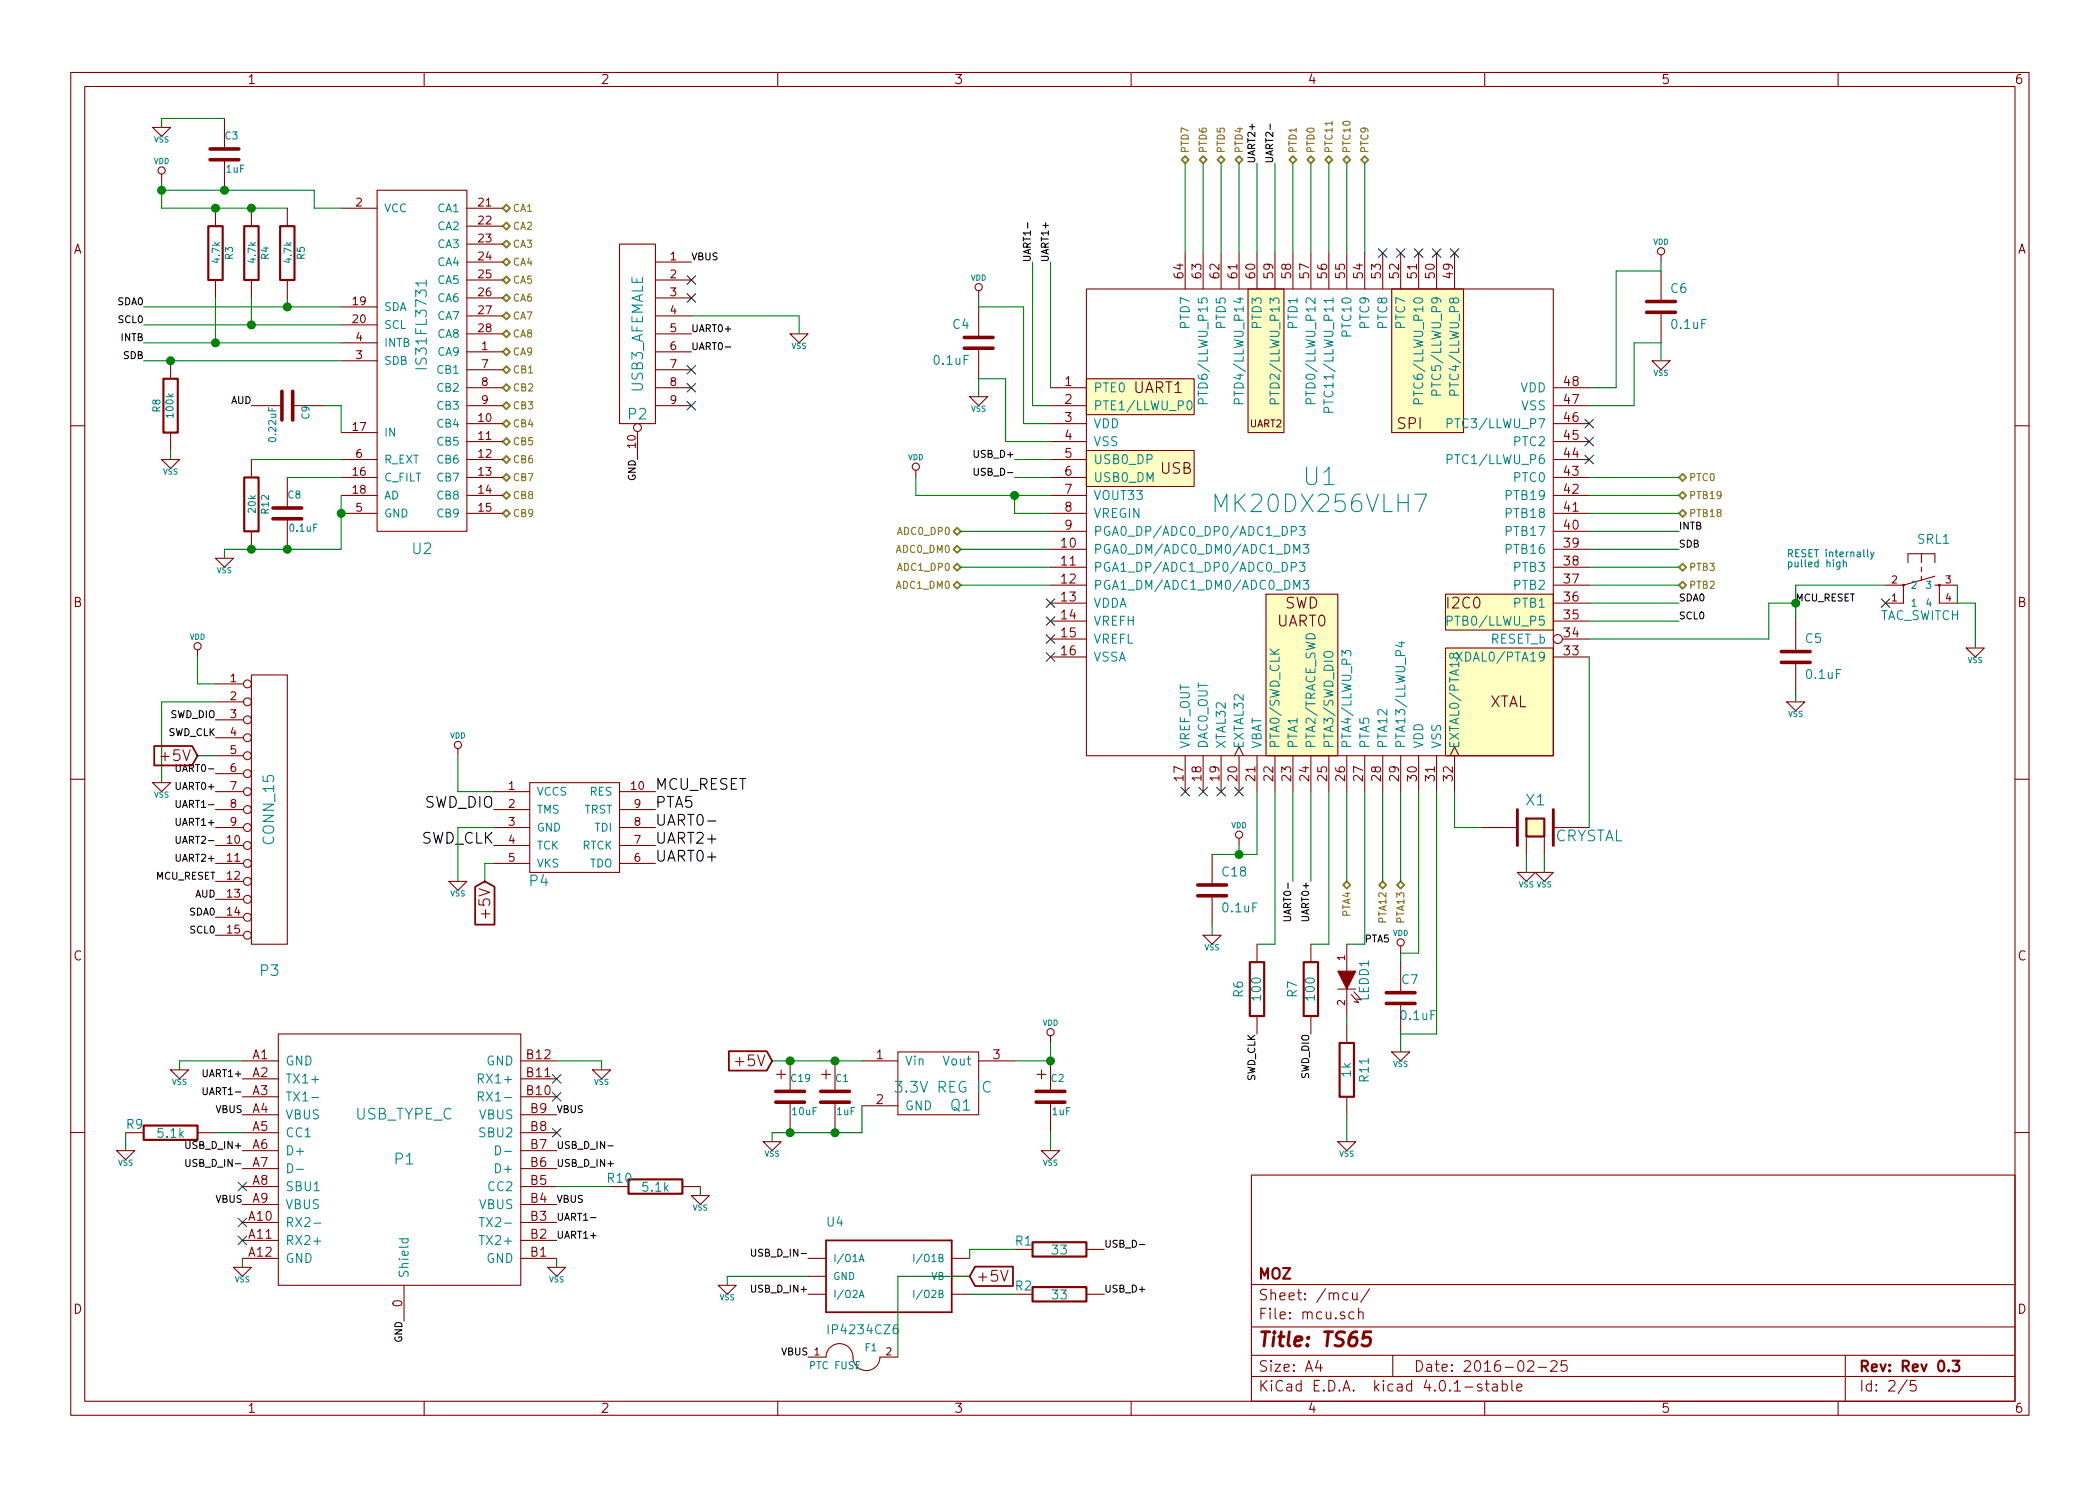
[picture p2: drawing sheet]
EESchema Schematic File Version 2
LIBS:TS65
LIBS:TS65-cache
EELAYER 25 0
EELAYER END
$Descr A4 11693 8268
encoding utf-8
Sheet 2 5
Title "TS65"
Date "2016-02-25"
Rev "Rev 0.3"
Comp "MOZ"
Comment1 ""
Comment2 ""
Comment3 ""
Comment4 ""
$EndDescr
$Comp
L C C7
U 1 1
P 7800 5550
F 0 "C7" H 7700 5650 50  0000 L CNN
F 1 "0.1uF" H 7600 5450 50  0000 L CNN
F 2 "prettylib:SMD_0805" V 7650 5550 50  0001 C CNN
F 3 "" H 7800 5550 60  0001 C CNN
F 4 "CAP CER 0.1UF 16V 10% X7R 0805" H 7800 5550 60  0001 C CNN "Description"
F 5 "CL21B104KOANNNC" H 7800 5550 60  0001 C CNN "Product"
F 6 "http://www.digikey.com/product-detail/en/CL21B104KOANNNC/1276-2448-1-ND/3890534" H 7800 5550 60  0001 C CNN "URL"
F 7 "Samsung" H 7800 5550 60  0001 C CNN "Vendor"
	1    7800 5550
	-1   0    0    -1  
$EndComp
$Comp
L R R11
U 1 1
P 7500 5950
F 0 "R11" V 7600 5950 50  0000 C CNN
F 1 "1k" V 7500 5950 50  0000 C CNN
F 2 "prettylib:SMD_0805" V 7400 5950 60  0001 C CNN
F 3 "" H 7500 5950 60  0001 C CNN
F 4 "RES SMD 1K OHM 1% 1/8W 0805" V 7500 5950 60  0001 C CNN "Description"
F 5 "RC2012F102CS" V 7500 5950 60  0001 C CNN "Product"
F 6 "http://www.digikey.com/product-detail/en/RC2012F102CS/1276-5272-1-ND/3968244" V 7500 5950 60  0001 C CNN "URL"
F 7 "Samsung" V 7500 5950 60  0001 C CNN "Vendor"
	1    7500 5950
	1    0    0    -1  
$EndComp
$Comp
L LED LEDD1
U 1 1
P 7500 5450
F 0 "LEDD1" H 7500 5350 50  0000 C CNN
F 1 "LED" V 7600 5600 50  0001 C CNN
F 2 "prettylib:LED_0805" H 7500 5550 60  0001 C CNN
F 3 "" H 7500 5450 60  0001 C CNN
F 4 "2V ~20mA 1206 SMD LED" H 7500 5450 60  0001 C CNN "Description"
	1    7500 5450
	0    -1   1    0   
$EndComp
$Comp
L C C5
U 1 1
P 10000 3650
F 0 "C5" H 10050 3750 50  0000 L CNN
F 1 "0.1uF" H 10050 3550 50  0000 L CNN
F 2 "prettylib:SMD_0805" V 9900 3650 60  0001 C CNN
F 3 "" H 10000 3650 60  0001 C CNN
F 4 "CAP CER 0.1UF 16V 10% X7R 0805" H 10000 3650 60  0001 C CNN "Description"
F 5 "CL21B104KOANNNC" H 10000 3650 60  0001 C CNN "Product"
F 6 "http://www.digikey.com/product-detail/en/CL21B104KOANNNC/1276-2448-1-ND/3890534" H 10000 3650 60  0001 C CNN "URL"
F 7 "Samsung" H 10000 3650 60  0001 C CNN "Vendor"
	1    10000 3650
	1    0    0    -1  
$EndComp
$Comp
L C C4
U 1 1
P 5450 1900
F 0 "C4" H 5500 2000 50  0000 L CNN
F 1 "0.1uF" H 5500 1800 50  0000 L CNN
F 2 "prettylib:SMD_0805" V 5300 1900 50  0001 C CNN
F 3 "" H 5450 1900 60  0001 C CNN
F 4 "CAP CER 0.1UF 16V 10% X7R 0805" H 5450 1900 60  0001 C CNN "Description"
F 5 "CL21B104KOANNNC" H 5450 1900 60  0001 C CNN "Product"
F 6 "http://www.digikey.com/product-detail/en/CL21B104KOANNNC/1276-2448-1-ND/3890534" H 5450 1900 60  0001 C CNN "URL"
F 7 "Samsung" H 5450 1900 60  0001 C CNN "Vendor"
	1    5450 1900
	-1   0    0    -1  
$EndComp
Text HLabel 7500 4900 3    40   3State ~ 0
PTA4
$Comp
L VSS #PWR05
U 1 1
P 5450 2200
F 0 "#PWR05" H 5450 2200 30  0001 C CNN
F 1 "VSS" H 5450 2130 30  0000 C CNN
F 2 "" H 5450 2200 60  0001 C CNN
F 3 "" H 5450 2200 60  0001 C CNN
	1    5450 2200
	1    0    0    -1  
$EndComp
$Comp
L VSS #PWR06
U 1 1
P 7800 5850
F 0 "#PWR06" H 7800 5850 30  0001 C CNN
F 1 "VSS" H 7800 5780 30  0000 C CNN
F 2 "" H 7800 5850 60  0001 C CNN
F 3 "" H 7800 5850 60  0001 C CNN
	1    7800 5850
	1    0    0    -1  
$EndComp
$Comp
L VSS #PWR07
U 1 1
P 11000 3600
F 0 "#PWR07" H 11000 3600 30  0001 C CNN
F 1 "VSS" H 11000 3530 30  0000 C CNN
F 2 "" H 11000 3600 60  0001 C CNN
F 3 "" H 11000 3600 60  0001 C CNN
	1    11000 3600
	1    0    0    -1  
$EndComp
$Comp
L VSS #PWR08
U 1 1
P 10000 3900
F 0 "#PWR08" H 10000 3900 30  0001 C CNN
F 1 "VSS" H 10000 3830 30  0000 C CNN
F 2 "" H 10000 3900 60  0001 C CNN
F 3 "" H 10000 3900 60  0001 C CNN
	1    10000 3900
	1    0    0    -1  
$EndComp
$Comp
L VSS #PWR09
U 1 1
P 7500 6350
F 0 "#PWR09" H 7500 6350 30  0001 C CNN
F 1 "VSS" H 7500 6280 30  0000 C CNN
F 2 "" H 7500 6350 60  0001 C CNN
F 3 "" H 7500 6350 60  0001 C CNN
	1    7500 6350
	1    0    0    -1  
$EndComp
NoConn ~ 10500 3350
Text HLabel 9350 2650 2    40   3State ~ 0
PTC0
Text HLabel 5350 2950 0    40   3State ~ 0
ADC0_DP0
Text HLabel 5350 3050 0    40   3State ~ 0
ADC0_DM0
$Comp
L VDD #PWR010
U 1 1
P 5450 1650
F 0 "#PWR010" H 5450 1750 30  0001 C CNN
F 1 "VDD" H 5450 1760 30  0000 C CNN
F 2 "" H 5450 1650 60  0000 C CNN
F 3 "" H 5450 1650 60  0000 C CNN
	1    5450 1650
	1    0    0    -1  
$EndComp
$Comp
L VDD #PWR011
U 1 1
P 6900 4700
F 0 "#PWR011" H 6900 4800 30  0001 C CNN
F 1 "VDD" H 6900 4810 30  0000 C CNN
F 2 "" H 6900 4700 60  0000 C CNN
F 3 "" H 6900 4700 60  0000 C CNN
	1    6900 4700
	1    0    0    -1  
$EndComp
$Comp
L VDD #PWR012
U 1 1
P 7800 5300
F 0 "#PWR012" H 7800 5400 30  0001 C CNN
F 1 "VDD" H 7800 5410 30  0000 C CNN
F 2 "" H 7800 5300 60  0000 C CNN
F 3 "" H 7800 5300 60  0000 C CNN
	1    7800 5300
	1    0    0    -1  
$EndComp
Text Label 5650 2550 2    39   ~ 0
USB_D+
Text Label 5650 2650 2    39   ~ 0
USB_D-
Text Label 7000 5750 3    39   ~ 0
SWD_CLK
Text Label 7300 5750 3    39   ~ 0
SWD_DIO
$Comp
L MK20DX256VLH7 U1
U 1 1
P 7350 2900
F 0 "U1" H 7350 3150 97  0000 C CNN
F 1 "MK20DX256VLH7" H 7350 3000 97  0000 C CNN
F 2 "prettylib:LQFP64" H 7350 2900 60  0001 C CNN
F 3 "~" H 7350 2900 60  0000 C CNN
F 4 "IC MCU ARM 256KB FLASH 64LQFP" H 7350 2900 60  0001 C CNN "Description"
F 5 "MK20DX256VLH7" H 7350 2900 60  0001 C CNN "Product"
F 6 "http://www.digikey.com/product-detail/en/MK20DX256VLH7/MK20DX256VLH7-ND/3742957" H 7350 2900 60  0001 C CNN "URL"
F 7 "Freescale Semiconductor" H 7350 2900 60  0001 C CNN "Vendor"
	1    7350 2900
	1    0    0    -1  
$EndComp
NoConn ~ 6900 4400
NoConn ~ 6800 4400
NoConn ~ 6700 4400
NoConn ~ 6600 4400
$Comp
L C C6
U 1 1
P 9250 1700
F 0 "C6" H 9300 1800 50  0000 L CNN
F 1 "0.1uF" H 9300 1600 50  0000 L CNN
F 2 "prettylib:SMD_0805" V 9150 1700 50  0001 C CNN
F 3 "" H 9250 1700 60  0001 C CNN
F 4 "CAP CER 0.1UF 16V 10% X7R 0805" H 9250 1700 60  0001 C CNN "Description"
F 5 "CL21B104KOANNNC" H 9250 1700 60  0001 C CNN "Product"
F 6 "http://www.digikey.com/product-detail/en/CL21B104KOANNNC/1276-2448-1-ND/3890534" H 9250 1700 60  0001 C CNN "URL"
F 7 "Samsung" H 9250 1700 60  0001 C CNN "Vendor"
	1    9250 1700
	1    0    0    -1  
$EndComp
$Comp
L VSS #PWR013
U 1 1
P 9250 2000
F 0 "#PWR013" H 9250 2000 30  0001 C CNN
F 1 "VSS" H 9250 1930 30  0000 C CNN
F 2 "" H 9250 2000 60  0001 C CNN
F 3 "" H 9250 2000 60  0001 C CNN
	1    9250 2000
	-1   0    0    -1  
$EndComp
$Comp
L VDD #PWR014
U 1 1
P 9250 1450
F 0 "#PWR014" H 9250 1550 30  0001 C CNN
F 1 "VDD" H 9250 1560 30  0000 C CNN
F 2 "" H 9250 1450 60  0000 C CNN
F 3 "" H 9250 1450 60  0000 C CNN
	1    9250 1450
	-1   0    0    -1  
$EndComp
Text HLabel 7700 4900 3    40   3State ~ 0
PTA12
Text HLabel 7800 4900 3    40   3State ~ 0
PTA13
Text HLabel 5350 3150 0    40   3State ~ 0
ADC1_DP0
Text HLabel 5350 3250 0    40   3State ~ 0
ADC1_DM0
Text HLabel 9350 2750 2    40   3State ~ 0
PTB19
Text HLabel 9350 2850 2    40   3State ~ 0
PTB18
Text HLabel 7400 900  1    40   3State ~ 0
PTC11
Text HLabel 7600 900  1    40   3State ~ 0
PTC9
Text HLabel 7500 900  1    40   3State ~ 0
PTC10
Text Notes 9950 3150 0    40   ~ 0
RESET internally\npulled high
$Comp
L VSS #PWR015
U 1 1
P 4450 1850
F 0 "#PWR015" H 4450 1850 30  0001 C CNN
F 1 "VSS" H 4450 1780 30  0000 C CNN
F 2 "" H 4450 1850 60  0000 C CNN
F 3 "" H 4450 1850 60  0000 C CNN
	1    4450 1850
	1    0    0    -1  
$EndComp
NoConn ~ 3850 2250
NoConn ~ 3850 2150
NoConn ~ 3850 1650
NoConn ~ 3850 1550
Text Label 3850 1850 0    39   ~ 0
UART0+
Text Label 3850 1950 0    39   ~ 0
UART0-
$Comp
L USB3 P2
U 1 1
P 3550 1850
F 0 "P2" H 3550 1400 59  0000 C CNN
F 1 "USB3_AFEMALE" V 3550 1850 59  0000 C CNN
F 2 "prettylib:USB3_AFEMALE_MOD" H 3550 1850 60  0001 C CNN
F 3 "" H 3550 1850 60  0000 C CNN
F 4 "USB 3.0 TYPE A RECETPACLE SMT" H 3550 1850 60  0001 C CNN "Description"
F 5 "USB1070" H 3470 1370 10  0001 L BNN "Product"
F 6 "http://www.newark.com/global-connector-technology/usb1070-30-b/usb-3-0-type-a-receptacle-smt/dp/65T5392" H 3550 1850 60  0001 C CNN "URL"
F 7 "Global Connector Technology" H 3550 1850 60  0001 C CNN "Vendor"
	1    3550 1850
	-1   0    0    -1  
$EndComp
$Comp
L VSS #PWR016
U 1 1
P 8500 4850
F 0 "#PWR016" H 8500 4850 30  0001 C CNN
F 1 "VSS" H 8500 4780 30  0000 C CNN
F 2 "~" H 8500 4850 60  0000 C CNN
F 3 "~" H 8500 4850 60  0000 C CNN
	1    8500 4850
	1    0    0    -1  
$EndComp
$Comp
L VSS #PWR017
U 1 1
P 8600 4850
F 0 "#PWR017" H 8600 4850 30  0001 C CNN
F 1 "VSS" H 8600 4780 30  0000 C CNN
F 2 "~" H 8600 4850 60  0000 C CNN
F 3 "~" H 8600 4850 60  0000 C CNN
	1    8600 4850
	1    0    0    -1  
$EndComp
$Comp
L CRYSTAL X1
U 1 1
P 8550 4600
F 0 "X1" H 8550 4750 60  0000 C CNN
F 1 "CRYSTAL" H 8850 4550 60  0000 C CNN
F 2 "prettylib:NX3225SA" H 8550 4600 60  0001 C CNN
F 3 "~" H 8550 4600 60  0000 C CNN
F 4 "Crystal 16.0000MHz 15ppm 8pF 50 Ohm" H 8550 4600 60  0001 C CNN "Description"
F 5 "NX3225SA-16.000MHZ-STD-CSR-1 " H 8550 4600 60  0001 C CNN "Product"
F 6 "http://www.digikey.com/product-detail/en/NX3225SA-16.000MHZ-STD-CSR-1/644-1049-1-ND/1128921" H 8550 4600 60  0001 C CNN "URL"
F 7 "NDK" H 8550 4600 60  0001 C CNN "Vendor"
	1    8550 4600
	1    0    0    -1  
$EndComp
Text Label 7200 4900 3    39   ~ 0
UART0-
Text Label 7300 4900 3    39   ~ 0
UART0+
Text Label 1200 4300 2    39   ~ 0
UART0-
Text Label 1200 4400 2    39   ~ 0
UART0+
Text Label 1200 4500 2    39   ~ 0
UART1-
Text Label 1200 4600 2    39   ~ 0
UART1+
Text Label 5850 1450 1    39   ~ 0
UART1+
Text Label 5750 1450 1    39   ~ 0
UART1-
Text Label 7100 900  1    39   ~ 0
UART2-
Text Label 7000 900  1    39   ~ 0
UART2+
Text HLabel 7300 900  1    40   3State ~ 0
PTD0
Text HLabel 7200 900  1    40   3State ~ 0
PTD1
Text HLabel 6900 900  1    40   3State ~ 0
PTD4
Text HLabel 6800 900  1    40   3State ~ 0
PTD5
Text HLabel 6700 900  1    40   3State ~ 0
PTD6
Text HLabel 6600 900  1    40   3State ~ 0
PTD7
Text Label 1200 4700 2    39   ~ 0
UART2-
Text Label 1200 4800 2    39   ~ 0
UART2+
Text HLabel 2800 1150 2    40   3State ~ 0
CA1
Text HLabel 2800 1250 2    40   3State ~ 0
CA2
Text HLabel 2800 1350 2    40   3State ~ 0
CA3
Text HLabel 2800 1450 2    40   3State ~ 0
CA4
Text HLabel 2800 1550 2    40   3State ~ 0
CA5
Text HLabel 2800 1650 2    40   3State ~ 0
CA6
Text HLabel 2800 1750 2    40   3State ~ 0
CA7
Text HLabel 2800 1850 2    40   3State ~ 0
CA8
Text HLabel 2800 1950 2    40   3State ~ 0
CA9
Text HLabel 2800 2050 2    40   3State ~ 0
CB1
Text HLabel 2800 2150 2    40   3State ~ 0
CB2
Text HLabel 2800 2250 2    40   3State ~ 0
CB3
Text HLabel 2800 2350 2    40   3State ~ 0
CB4
Text HLabel 2800 2450 2    40   3State ~ 0
CB5
Text HLabel 2800 2550 2    40   3State ~ 0
CB6
Text HLabel 2800 2650 2    40   3State ~ 0
CB7
Text HLabel 2800 2750 2    40   3State ~ 0
CB8
Text HLabel 2800 2850 2    40   3State ~ 0
CB9
$Comp
L C C9
U 1 1
P 1600 2250
F 0 "C9" H 1600 2350 40  0000 L CNN
F 1 "0.22uF" H 1606 2165 40  0000 L CNN
F 2 "prettylib:SMD_0805" H 1638 2100 30  0001 C CNN
F 3 "~" H 1600 2250 60  0000 C CNN
F 4 "CAP CER 0.22UF 16V 10 % X7R 0805" H 1600 2250 60  0001 C CNN "Description"
F 5 "CL21B224KOCNNNC" H 1600 2250 60  0001 C CNN "Product"
F 6 "http://www.digikey.com/product-detail/en/CL21B224KOCNNNC/1276-1284-1-ND/3889370" H 1600 2250 60  0001 C CNN "URL"
F 7 "Samsung" H 1600 2250 60  0001 C CNN "Vendor"
	1    1600 2250
	0    1    1    0   
$EndComp
$Comp
L C C3
U 1 1
P 1250 850
F 0 "C3" H 1250 950 40  0000 L CNN
F 1 "1uF" H 1256 765 40  0000 L CNN
F 2 "prettylib:SMD_0805" H 1288 700 30  0001 C CNN
F 3 "~" H 1250 850 60  0000 C CNN
F 4 "CAP CER 1UF 10V 10% X7R 0805" H 1250 850 60  0001 C CNN "Description"
F 5 "CL21B105KPFNNNE" H 1250 850 60  0001 C CNN "Product"
F 6 "http://www.digikey.com/product-detail/en/CL21B105KPFNNNE/1276-1275-1-ND/3889361" H 1250 850 60  0001 C CNN "URL"
F 7 "Samsung" H 1250 850 60  0001 C CNN "Vendor"
	1    1250 850 
	1    0    0    -1  
$EndComp
$Comp
L VSS #PWR018
U 1 1
P 900 700
F 0 "#PWR018" H 900 700 30  0001 C CNN
F 1 "VSS" H 900 630 30  0000 C CNN
F 2 "~" H 900 700 60  0000 C CNN
F 3 "~" H 900 700 60  0000 C CNN
	1    900  700 
	1    0    0    -1  
$EndComp
$Comp
L R R5
U 1 1
P 1600 1400
F 0 "R5" V 1680 1400 40  0000 C CNN
F 1 "4.7k" V 1607 1401 40  0000 C CNN
F 2 "prettylib:SMD_0805" V 1530 1400 30  0001 C CNN
F 3 "~" H 1600 1400 30  0000 C CNN
F 4 "RES SMD 4.7K OHM 5% 1/8W 0805" V 1600 1400 60  0001 C CNN "Description"
F 5 "RC2012F472CS" V 1600 1400 60  0001 C CNN "Product"
F 6 "http://www.digikey.com/product-detail/en/RC2012J472CS/1276-5544-1-ND/3968516" V 1600 1400 60  0001 C CNN "URL"
F 7 "Samsung" V 1600 1400 60  0001 C CNN "Vendor"
	1    1600 1400
	1    0    0    -1  
$EndComp
$Comp
L R R4
U 1 1
P 1400 1400
F 0 "R4" V 1480 1400 40  0000 C CNN
F 1 "4.7k" V 1407 1401 40  0000 C CNN
F 2 "prettylib:SMD_0805" V 1330 1400 30  0001 C CNN
F 3 "~" H 1400 1400 30  0000 C CNN
F 4 "RES SMD 4.7K OHM 5% 1/8W 0805" V 1400 1400 60  0001 C CNN "Description"
F 5 "RC2012F472CS" V 1400 1400 60  0001 C CNN "Product"
F 6 "http://www.digikey.com/product-detail/en/RC2012J472CS/1276-5544-1-ND/3968516" V 1400 1400 60  0001 C CNN "URL"
F 7 "Samsung" V 1400 1400 60  0001 C CNN "Vendor"
	1    1400 1400
	1    0    0    -1  
$EndComp
$Comp
L R R3
U 1 1
P 1200 1400
F 0 "R3" V 1280 1400 40  0000 C CNN
F 1 "4.7k" V 1207 1401 40  0000 C CNN
F 2 "prettylib:SMD_0805" V 1130 1400 30  0001 C CNN
F 3 "~" H 1200 1400 30  0000 C CNN
F 4 "RES SMD 4.7K OHM 5% 1/8W 0805" V 1200 1400 60  0001 C CNN "Description"
F 5 "RC2012J472CS" V 1200 1400 60  0001 C CNN "Product"
F 6 "http://www.digikey.com/product-detail/en/RC2012J472CS/1276-5544-1-ND/3968516" V 1200 1400 60  0001 C CNN "URL"
F 7 "Samsung" V 1200 1400 60  0001 C CNN "Vendor"
	1    1200 1400
	1    0    0    -1  
$EndComp
$Comp
L R R8
U 1 1
P 950 2250
F 0 "R8" V 1030 2250 40  0000 C CNN
F 1 "100k" V 957 2251 40  0000 C CNN
F 2 "prettylib:SMD_0805" V 880 2250 30  0001 C CNN
F 3 "~" H 950 2250 30  0000 C CNN
F 4 "RES SMD 100K OHM 1% 1/8W 0805" V 950 2250 60  0001 C CNN "Description"
F 5 "RC2012F104CS" V 950 2250 60  0001 C CNN "Product"
F 6 "http://www.digikey.com/product-detail/en/RC2012F104CS/1276-3512-1-ND/3903615" V 950 2250 60  0001 C CNN "URL"
F 7 "Samsung" V 950 2250 60  0001 C CNN "Vendor"
	1    950  2250
	-1   0    0    1   
$EndComp
$Comp
L VSS #PWR019
U 1 1
P 950 2550
F 0 "#PWR019" H 950 2550 30  0001 C CNN
F 1 "VSS" H 950 2480 30  0000 C CNN
F 2 "~" H 950 2550 60  0000 C CNN
F 3 "~" H 950 2550 60  0000 C CNN
	1    950  2550
	1    0    0    -1  
$EndComp
$Comp
L R R12
U 1 1
P 1400 2800
F 0 "R12" V 1480 2800 40  0000 C CNN
F 1 "20k" V 1407 2801 40  0000 C CNN
F 2 "prettylib:SMD_0805" V 1330 2800 30  0001 C CNN
F 3 "~" H 1400 2800 30  0000 C CNN
F 4 "RES SMD 20K OHM 1% 1/8W 0805" V 1400 2800 60  0001 C CNN "Description"
F 5 "RC2012F203CS" V 1400 2800 60  0001 C CNN "Product"
F 6 "http://www.digikey.com/product-detail/en/RC2012F203CS/1276-5352-1-ND/3968324" V 1400 2800 60  0001 C CNN "URL"
F 7 "Samsung" V 1400 2800 60  0001 C CNN "Vendor"
	1    1400 2800
	1    0    0    -1  
$EndComp
$Comp
L C C8
U 1 1
P 1600 2850
F 0 "C8" H 1600 2950 40  0000 L CNN
F 1 "0.1uF" H 1606 2765 40  0000 L CNN
F 2 "prettylib:SMD_0805" H 1638 2700 30  0001 C CNN
F 3 "~" H 1600 2850 60  0000 C CNN
F 4 "CAP CER 0.1UF 16V 10% X7R 0805" H 1600 2850 60  0001 C CNN "Description"
F 5 "CL21B104KOANNNC" H 1600 2850 60  0001 C CNN "Product"
F 6 "http://www.digikey.com/product-detail/en/CL21B104KOANNNC/1276-2448-1-ND/3890534" H 1600 2850 60  0001 C CNN "URL"
F 7 "Samsung" H 1600 2850 60  0001 C CNN "Vendor"
	1    1600 2850
	1    0    0    -1  
$EndComp
$Comp
L VSS #PWR020
U 1 1
P 1250 3100
F 0 "#PWR020" H 1250 3100 30  0001 C CNN
F 1 "VSS" H 1250 3030 30  0000 C CNN
F 2 "~" H 1250 3100 60  0000 C CNN
F 3 "~" H 1250 3100 60  0000 C CNN
	1    1250 3100
	1    0    0    -1  
$EndComp
Text Label 9350 3450 0    39   ~ 0
SCL0
Text Label 9350 3350 0    39   ~ 0
SDA0
Text Label 800  1700 2    39   ~ 0
SDA0
Text Label 800  1800 2    39   ~ 0
SCL0
Text Label 9350 3050 0    39   ~ 0
SDB
Text Label 9350 2950 0    39   ~ 0
INTB
Text Label 800  1900 2    39   ~ 0
INTB
Text Label 800  2000 2    39   ~ 0
SDB
$Comp
L IS31FL3731C U2
U 1 1
P 2350 1800
F 0 "U2" H 2350 550 59  0000 C CNN
F 1 "IS31FL3731" V 2350 1800 59  0000 C CNN
F 2 "prettylib:SSOP-28" H 2350 1800 60  0001 C CNN
F 3 "~" H 2350 1800 60  0000 C CNN
F 4 "144 Dot LED Driver Audio Mod IC SSOP-28" H 2120 1070 10  0001 L BNN "Description"
F 5 "IS31FL3731" H 2350 1800 60  0001 C CNN "Product"
F 6 "http://www.digikey.com/product-detail/en/IS31FL3731-SALS2/706-1412-5-ND/5319759" H 2350 1800 60  0001 C CNN "URL"
F 7 "ISSI" H 2350 1800 60  0001 C CNN "Vendor"
	1    2350 1800
	1    0    0    -1  
$EndComp
Text Label 1200 5100 2    39   ~ 0
SDA0
Text Label 1200 5200 2    39   ~ 0
SCL0
NoConn ~ 3850 2050
Text Label 7600 5250 0    39   ~ 0
PTA5
Text Label 10000 3350 0    39   ~ 0
MCU_RESET
$Comp
L CONN_15 P3
U 1 1
P 1500 4500
F 0 "P3" H 1500 3600 59  0000 C CNN
F 1 "CONN_15" V 1500 4500 59  0000 C CNN
F 2 "prettylib:HEADER_1x15" H 1500 4850 60  0001 C CNN
F 3 "" H 1500 4850 60  0000 C CNN
F 4 "External debug headers" H 1500 4500 60  0001 C CNN "Description"
	1    1500 4500
	1    0    0    -1  
$EndComp
$Comp
L VSS #PWR021
U 1 1
P 900 4350
F 0 "#PWR021" H 900 4350 30  0001 C CNN
F 1 "VSS" H 900 4280 30  0000 C CNN
F 2 "" H 900 4350 60  0000 C CNN
F 3 "" H 900 4350 60  0000 C CNN
	1    900  4350
	1    0    0    -1  
$EndComp
Text Label 1200 4100 2    39   ~ 0
SWD_CLK
Text Label 1200 4000 2    39   ~ 0
SWD_DIO
Text Label 1200 4900 2    39   ~ 0
MCU_RESET
Text Label 1400 2250 2    39   ~ 0
AUD
Text Label 1200 5000 2    39   ~ 0
AUD
$Comp
L R R7
U 1 1
P 7300 5500
F 0 "R7" V 7200 5500 50  0000 C CNN
F 1 "100" V 7300 5500 50  0000 C CNN
F 2 "prettylib:SMD_0805" V 7200 5500 60  0001 C CNN
F 3 "" H 7300 5500 60  0001 C CNN
F 4 "RES SMD 100 OHM 1% 1/8W 0805" V 7300 5500 60  0001 C CNN "Description"
F 5 "RC2012F101CS" V 7300 5500 60  0001 C CNN "Product"
F 6 "http://www.digikey.com/product-detail/en/RC2012F101CS/1276-5224-1-ND/3968196" V 7300 5500 60  0001 C CNN "URL"
F 7 "Samsung" V 7300 5500 60  0001 C CNN "Vendor"
	1    7300 5500
	1    0    0    -1  
$EndComp
$Comp
L R R6
U 1 1
P 7000 5500
F 0 "R6" V 6900 5500 50  0000 C CNN
F 1 "100" V 7000 5500 50  0000 C CNN
F 2 "prettylib:SMD_0805" V 6900 5500 60  0001 C CNN
F 3 "" H 7000 5500 60  0001 C CNN
F 4 "RES SMD 100 OHM 1% 1/8W 0805" V 7000 5500 60  0001 C CNN "Description"
F 5 "RC2012F101CS" V 7000 5500 60  0001 C CNN "Product"
F 6 "http://www.digikey.com/product-detail/en/RC2012F101CS/1276-5224-1-ND/3968196" V 7000 5500 60  0001 C CNN "URL"
F 7 "Samsung" V 7000 5500 60  0001 C CNN "Vendor"
	1    7000 5500
	1    0    0    -1  
$EndComp
$Comp
L VDD #PWR023
U 1 1
P 900 1000
F 0 "#PWR023" H 900 1100 30  0001 C CNN
F 1 "VDD" H 900 1110 30  0000 C CNN
F 2 "" H 900 1000 60  0000 C CNN
F 3 "" H 900 1000 60  0000 C CNN
	1    900  1000
	1    0    0    -1  
$EndComp
NoConn ~ 5850 3350
NoConn ~ 5850 3450
NoConn ~ 5850 3550
NoConn ~ 5850 3650
$Comp
L TAC_SWITCH SRL1
U 1 1
P 10700 3250
F 0 "SRL1" H 10675 3475 50  0000 L BNN
F 1 "TAC_SWITCH" H 10475 3050 50  0000 L BNN
F 2 "prettylib:TACT_5.2x5.2" H 10700 3400 50  0001 C CNN
F 3 "" H 10700 3250 60  0000 C CNN
F 4 "Tactile Switches 50 mAmps at 12 Volts" H 10700 3250 60  0001 C CNN "Description"
F 5 "SKQGAKE010" H 10700 3250 60  0001 C CNN "Product"
F 6 "http://www.mouser.in/ProductDetail/ALPS/SKQGAKE010/?qs=6EGMNY9ZYDT%2FL8q647gzYA%3D%3D" H 10700 3250 60  0001 C CNN "URL"
F 7 "Alps" H 10700 3250 60  0001 C CNN "Vendor"
	1    10700 3250
	1    0    0    -1  
$EndComp
$Comp
L VDD #PWR024
U 1 1
P 5100 2650
F 0 "#PWR024" H 5100 2750 30  0001 C CNN
F 1 "VDD" H 5100 2760 30  0000 C CNN
F 2 "" H 5100 2650 60  0000 C CNN
F 3 "" H 5100 2650 60  0000 C CNN
	1    5100 2650
	1    0    0    -1  
$EndComp
NoConn ~ 8850 2350
NoConn ~ 8850 2450
NoConn ~ 8850 2550
NoConn ~ 8100 1400
NoConn ~ 7800 1400
NoConn ~ 7700 1400
Text HLabel 9350 3150 2    40   3State ~ 0
PTB3
Text HLabel 9350 3250 2    40   3State ~ 0
PTB2
NoConn ~ 8000 1400
NoConn ~ 7900 1400
$Comp
L VDD #PWR025
U 1 1
P 1100 3650
F 0 "#PWR025" H 1100 3750 30  0001 C CNN
F 1 "VDD" H 1100 3760 30  0000 C CNN
F 2 "" H 1100 3650 60  0000 C CNN
F 3 "" H 1100 3650 60  0000 C CNN
	1    1100 3650
	-1   0    0    -1  
$EndComp
$Comp
L FLASH_HDR P4
U 1 1
P 3200 4600
F 0 "P4" H 3000 4300 59  0000 C CNN
F 1 "FLASH_HDR" V 3200 4600 59  0001 C CNN
F 2 "prettylib:JLINK_NEEDLE" H 3200 4600 60  0001 C CNN
F 3 "" H 3200 4600 60  0000 C CNN
F 4 "J-Link connector" H 2970 4370 10  0001 L BNN "Description"
	1    3200 4600
	1    0    0    -1  
$EndComp
$Comp
L VDD #PWR026
U 1 1
P 2550 4200
F 0 "#PWR026" H 2550 4300 30  0001 C CNN
F 1 "VDD" H 2550 4310 30  0000 C CNN
F 2 "" H 2550 4200 60  0000 C CNN
F 3 "" H 2550 4200 60  0000 C CNN
	1    2550 4200
	1    0    0    -1  
$EndComp
$Comp
L VSS #PWR027
U 1 1
P 2550 4900
F 0 "#PWR027" H 2550 4900 30  0001 C CNN
F 1 "VSS" H 2550 4830 30  0000 C CNN
F 2 "" H 2550 4900 60  0000 C CNN
F 3 "" H 2550 4900 60  0000 C CNN
	1    2550 4900
	1    0    0    -1  
$EndComp
Text Label 2750 4500 2    60   ~ 0
SWD_DIO
Text Label 2750 4700 2    60   ~ 0
SWD_CLK
Text Label 3650 4400 0    60   ~ 0
MCU_RESET
Text Label 3650 4500 0    60   ~ 0
PTA5
Text Label 3650 4600 0    60   ~ 0
UART0-
Text Label 3650 4700 0    60   ~ 0
UART2+
Text Label 3650 4800 0    60   ~ 0
UART0+
$Comp
L C C18
U 1 1
P 6750 4950
F 0 "C18" H 6800 5050 50  0000 L CNN
F 1 "0.1uF" H 6800 4850 50  0000 L CNN
F 2 "prettylib:SMD_0805" V 6650 4950 60  0001 C CNN
F 3 "" H 6750 4950 60  0001 C CNN
F 4 "CAP CER 0.1UF 16V 10% X7R 0805" H 6750 4950 60  0001 C CNN "Description"
F 5 "CL21B104KOANNNC" H 6750 4950 60  0001 C CNN "Product"
F 6 "http://www.digikey.com/product-detail/en/CL21B104KOANNNC/1276-2448-1-ND/3890534" H 6750 4950 60  0001 C CNN "URL"
F 7 "Samsung" H 6750 4950 60  0001 C CNN "Vendor"
	1    6750 4950
	1    0    0    -1  
$EndComp
$Comp
L VSS #PWR029
U 1 1
P 6750 5200
F 0 "#PWR029" H 6750 5200 30  0001 C CNN
F 1 "VSS" H 6750 5130 30  0000 C CNN
F 2 "" H 6750 5200 60  0001 C CNN
F 3 "" H 6750 5200 60  0001 C CNN
	1    6750 5200
	1    0    0    -1  
$EndComp
$Comp
L R R2
U 1 1
P 5900 7200
F 0 "R2" V 5950 7400 50  0000 C CNN
F 1 "33" V 5900 7200 50  0000 C CNN
F 2 "prettylib:SMD_0805" V 5800 7200 50  0001 C CNN
F 3 "" H 5900 7200 60  0001 C CNN
F 4 "RES SMD 33 OHM 1% 1/8W 0805" V 5900 7200 60  0001 C CNN "Description"
F 5 "RC2012F330CS" V 5900 7200 60  0001 C CNN "Product"
F 6 "http://www.digikey.com/product-detail/en/RC2012F330CS/1276-5201-1-ND/3968173" V 5900 7200 60  0001 C CNN "URL"
F 7 "Samsung" V 5900 7200 60  0001 C CNN "Vendor"
	1    5900 7200
	0    -1   -1   0   
$EndComp
$Comp
L R R1
U 1 1
P 5900 6950
F 0 "R1" V 5950 7150 50  0000 C CNN
F 1 "33" V 5900 6950 50  0000 C CNN
F 2 "prettylib:SMD_0805" V 6000 6950 50  0001 C CNN
F 3 "" H 5900 6950 60  0001 C CNN
F 4 "RES SMD 33 OHM 1% 1/8W 0805" V 5900 6950 60  0001 C CNN "Description"
F 5 "RC2012F330CS" V 5900 6950 60  0001 C CNN "Product"
F 6 "http://www.digikey.com/product-detail/en/RC2012F330CS/1276-5201-1-ND/3968173" V 5900 6950 60  0001 C CNN "URL"
F 7 "Samsung" V 5900 6950 60  0001 C CNN "Vendor"
	1    5900 6950
	0    -1   -1   0   
$EndComp
Text Label 6150 6950 0    39   ~ 0
USB_D-
Text Label 3100 6800 0    39   ~ 0
UART1-
Text Label 3100 6900 0    39   ~ 0
UART1+
$Comp
L TC1264 Q1
U 1 1
P 5250 6050
F 0 "Q1" H 5350 5950 60  0000 C CNN
F 1 "3.3V REG IC" H 5250 6050 60  0000 C CNN
F 2 "prettylib:SOT-223" H 5250 6050 60  0001 C CNN
F 3 "" H 5250 6050 60  0000 C CNN
F 4 "IC REG LDO 3.3V 1A SOT223-3" H 5000 6000 60  0001 C CNN "Description"
F 5 "MCP1826S-3302E/DB" H 5000 6000 60  0001 C CNN "Product"
F 6 "http://www.digikey.com/product-detail/en/MCP1826S-3302E%2FDB/MCP1826S-3302E%2FDB-ND/1635997" H 5000 6000 60  0001 C CNN "URL"
F 7 "Microchip Technology" H 5000 6000 60  0001 C CNN "Vendor"
	1    5250 6050
	1    0    0    -1  
$EndComp
$Comp
L CT C2
U 1 1
P 5850 6100
F 0 "C2" H 5850 6200 40  0000 L CNN
F 1 "1uF" H 5856 6015 40  0000 L CNN
F 2 "prettylib:SMD_0805" H 5888 5950 30  0001 C CNN
F 3 "" H 5850 6100 60  0000 C CNN
F 4 "CAP CER 1UF 10V 10% X7R 0805" H 5600 6050 60  0001 C CNN "Description"
F 5 "CL21B105KPFNNNE" H 5600 6050 60  0001 C CNN "Product"
F 6 "http://www.digikey.com/product-detail/en/CL21B105KPFNNNE/1276-1275-1-ND/3889361" H 5600 6050 60  0001 C CNN "URL"
F 7 "Samsung" H 5600 6050 60  0001 C CNN "Vendor"
	1    5850 6100
	1    0    0    -1  
$EndComp
$Comp
L CT C1
U 1 1
P 4650 6100
F 0 "C1" H 4650 6200 40  0000 L CNN
F 1 "1uF" H 4656 6015 40  0000 L CNN
F 2 "prettylib:SMD_0805" H 4688 5950 30  0001 C CNN
F 3 "" H 4650 6100 60  0000 C CNN
F 4 "CAP CER 1UF 10V 10% X7R 0805" H 4350 6000 60  0001 C CNN "Description"
F 5 "CL21B105KPFNNNE" H 4350 6000 60  0001 C CNN "Product"
F 6 "http://www.digikey.com/product-detail/en/CL21B105KPFNNNE/1276-1275-1-ND/3889361" H 4350 6000 60  0001 C CNN "URL"
F 7 "Samsung" H 4350 6000 60  0001 C CNN "Vendor"
	1    4650 6100
	1    0    0    -1  
$EndComp
$Comp
L USB_TYPE_C P1
U 1 1
P 2250 6450
F 0 "P1" H 2250 6450 60  0000 C CNN
F 1 "USB_TYPE_C" H 2250 6700 60  0000 C CNN
F 2 "prettylib:USB_TYPE_C_HYBRID" H 2250 6450 60  0001 C CNN
F 3 "" H 2250 6450 60  0000 C CNN
F 4 "USB TYPE C RECETPACLE SMT TH HYBRID" H 2250 6550 60  0001 C CNN "Description"
F 5 "12401548E4#2A" H 2250 6550 60  0001 C CNN "Product"
F 6 "http://www.digikey.com/product-detail/en/12401548E4%232A/12401548E4%232ACT-ND/5318160" H 2250 6550 60  0001 C CNN "URL"
F 7 "Amphenol" H 2250 6550 60  0001 C CNN "Vendor"
	1    2250 6450
	1    0    0    -1  
$EndComp
NoConn ~ 1350 6600
NoConn ~ 1350 6800
NoConn ~ 1350 6900
NoConn ~ 3100 6300
NoConn ~ 3100 6000
NoConn ~ 3100 6100
$Comp
L R R10
U 1 1
P 3650 6600
F 0 "R10" V 3700 6800 50  0000 C CNN
F 1 "5.1k" V 3650 6600 50  0000 C CNN
F 2 "prettylib:SMD_0805" V 3550 6600 50  0001 C CNN
F 3 "" H 3650 6600 60  0001 C CNN
F 4 "RES SMD 5.1K OHM 1% 1/8W 0805" V 3650 6600 60  0001 C CNN "Description"
F 5 "RC2012F512CS" V 3650 6600 60  0001 C CNN "Product"
F 6 "http://www.digikey.com/product-detail/en/RC2012F512CS/1276-5311-1-ND/3968283" V 3650 6600 60  0001 C CNN "URL"
F 7 "Samsung" V 3650 6600 60  0001 C CNN "Vendor"
	1    3650 6600
	0    -1   -1   0   
$EndComp
$Comp
L R R9
U 1 1
P 950 6300
F 0 "R9" V 1000 6500 50  0000 C CNN
F 1 "5.1k" V 950 6300 50  0000 C CNN
F 2 "prettylib:SMD_0805" V 850 6300 50  0001 C CNN
F 3 "" H 950 6300 60  0001 C CNN
F 4 "RES SMD 5.1K OHM 1% 1/8W 0805" V 950 6300 60  0001 C CNN "Description"
F 5 "RC2012F512CS" V 950 6300 60  0001 C CNN "Product"
F 6 "http://www.digikey.com/product-detail/en/RC2012F512CS/1276-5311-1-ND/3968283" V 950 6300 60  0001 C CNN "URL"
F 7 "Samsung" V 950 6300 60  0001 C CNN "Vendor"
	1    950  6300
	0    -1   -1   0   
$EndComp
$Comp
L IP4234CZ6 UR?
U 1 1
P 4900 7100
AR Path="/56B8CE53/56C7D369" Ref="UR?"  Part="1" 
AR Path="/549878F0/56C7D369" Ref="U4"  Part="1" 
F 0 "U4" H 4600 7400 50  0000 L CNN
F 1 "IP4234CZ6" H 4600 6800 50  0000 L CNN
F 2 "prettylib:SOT457" H 4900 7100 50  0001 L CNN
F 3 "" H 4900 7100 60  0000 C CNN
F 4 "TVS DIODE 5.5VWM 6TSOP" H 4900 7100 60  0001 C CNN "Description"
F 5 "IP4234CZ6" H 4900 7100 60  0001 C CNN "Product"
F 6 "http://www.digikey.com/product-detail/en/IP4234CZ6,125/568-5869-1-ND/2531156" H 4900 7100 60  0001 C CNN "URL"
F 7 "NXP" H 4900 7100 60  0001 C CNN "Vendor"
	1    4900 7100
	1    0    0    -1  
$EndComp
$Comp
L FUSE F1
U 1 1
P 4750 7550
F 0 "F1" H 4850 7600 40  0000 C CNN
F 1 "PTC FUSE" H 4650 7500 40  0000 C CNN
F 2 "prettylib:Fuse_SMD1206_HandSoldering" H 4750 7550 60  0001 C CNN
F 3 "" H 4750 7550 60  0000 C CNN
F 4 "PTC RESTTBLE 0.50A 8V CHIP 1206" H 4750 7550 60  0001 C CNN "Description"
F 5 "0ZCJ0050FF2G" H 4750 7550 60  0001 C CNN "Product"
F 6 "http://www.digikey.com/product-detail/en/0ZCJ0050FF2G/507-1802-1-ND/4156236" H 4750 7550 60  0001 C CNN "URL"
F 7 "Bel Fuse Inc" H 4750 7550 60  0001 C CNN "Vendor"
	1    4750 7550
	1    0    0    -1  
$EndComp
Text Label 3100 6700 0    39   ~ 0
VBUS
Text Label 1350 6700 2    39   ~ 0
VBUS
Text Label 3100 6200 0    39   ~ 0
VBUS
Text Label 1350 6200 2    39   ~ 0
VBUS
Text Label 1350 6100 2    39   ~ 0
UART1-
Text Label 1350 6000 2    39   ~ 0
UART1+
Text Label 4500 7000 2    39   ~ 0
USB_D_IN-
Text Label 4500 7200 2    39   ~ 0
USB_D_IN+
Text Label 4500 7550 2    39   ~ 0
VBUS
$Comp
L CT C19
U 1 1
P 4400 6100
F 0 "C19" H 4400 6200 40  0000 L CNN
F 1 "10uF" H 4406 6015 40  0000 L CNN
F 2 "prettylib:SMD_0805" H 4438 5950 30  0001 C CNN
F 3 "" H 4400 6100 60  0000 C CNN
F 4 "CAP CER 10UF 10V X6S 0805" H 4400 6100 60  0001 C CNN "Description"
F 5 "CL21X106KPYNNNE" H 4400 6100 60  0001 C CNN "Product"
F 6 "http://www.digikey.com/product-detail/en/CL21X106KPYNNNE/1276-3025-1-ND/3891111" H 4400 6100 60  0001 C CNN "URL"
F 7 "Samsung" H 4400 6100 60  0001 C CNN "Vendor"
	1    4400 6100
	1    0    0    -1  
$EndComp
Text Label 6150 7200 0    39   ~ 0
USB_D+
Text Label 3100 6400 0    39   ~ 0
USB_D_IN-
Text Label 3100 6500 0    39   ~ 0
USB_D_IN+
Text Label 1350 6500 2    39   ~ 0
USB_D_IN-
Text Label 1350 6400 2    39   ~ 0
USB_D_IN+
$Comp
L VSS #PWR030
U 1 1
P 4300 6350
F 0 "#PWR030" H 4300 6350 30  0001 C CNN
F 1 "VSS" H 4300 6280 30  0000 C CNN
F 2 "" H 4300 6350 60  0000 C CNN
F 3 "" H 4300 6350 60  0000 C CNN
	1    4300 6350
	1    0    0    -1  
$EndComp
$Comp
L VSS #PWR031
U 1 1
P 5850 6400
F 0 "#PWR031" H 5850 6400 30  0001 C CNN
F 1 "VSS" H 5850 6330 30  0000 C CNN
F 2 "" H 5850 6400 60  0000 C CNN
F 3 "" H 5850 6400 60  0000 C CNN
	1    5850 6400
	1    0    0    -1  
$EndComp
$Comp
L VSS #PWR032
U 1 1
P 4050 7150
F 0 "#PWR032" H 4050 7150 30  0001 C CNN
F 1 "VSS" H 4050 7080 30  0000 C CNN
F 2 "" H 4050 7150 60  0000 C CNN
F 3 "" H 4050 7150 60  0000 C CNN
	1    4050 7150
	1    0    0    -1  
$EndComp
$Comp
L VSS #PWR033
U 1 1
P 3100 7050
F 0 "#PWR033" H 3100 7050 30  0001 C CNN
F 1 "VSS" H 3100 6980 30  0000 C CNN
F 2 "" H 3100 7050 60  0000 C CNN
F 3 "" H 3100 7050 60  0000 C CNN
	1    3100 7050
	1    0    0    -1  
$EndComp
$Comp
L VSS #PWR034
U 1 1
P 3350 5950
F 0 "#PWR034" H 3350 5950 30  0001 C CNN
F 1 "VSS" H 3350 5880 30  0000 C CNN
F 2 "" H 3350 5950 60  0000 C CNN
F 3 "" H 3350 5950 60  0000 C CNN
	1    3350 5950
	1    0    0    -1  
$EndComp
$Comp
L VSS #PWR035
U 1 1
P 1000 5950
F 0 "#PWR035" H 1000 5950 30  0001 C CNN
F 1 "VSS" H 1000 5880 30  0000 C CNN
F 2 "" H 1000 5950 60  0000 C CNN
F 3 "" H 1000 5950 60  0000 C CNN
	1    1000 5950
	1    0    0    -1  
$EndComp
$Comp
L VSS #PWR036
U 1 1
P 700 6400
F 0 "#PWR036" H 700 6400 30  0001 C CNN
F 1 "VSS" H 700 6330 30  0000 C CNN
F 2 "" H 700 6400 60  0000 C CNN
F 3 "" H 700 6400 60  0000 C CNN
	1    700  6400
	1    0    0    -1  
$EndComp
$Comp
L VDD #PWR037
U 1 1
P 5850 5800
F 0 "#PWR037" H 5850 5900 30  0001 C CNN
F 1 "VDD" H 5850 5910 30  0000 C CNN
F 2 "" H 5850 5800 60  0000 C CNN
F 3 "" H 5850 5800 60  0000 C CNN
	1    5850 5800
	1    0    0    -1  
$EndComp
$Comp
L VSS #PWR038
U 1 1
P 3900 6650
F 0 "#PWR038" H 3900 6650 30  0001 C CNN
F 1 "VSS" H 3900 6580 30  0000 C CNN
F 2 "" H 3900 6650 60  0000 C CNN
F 3 "" H 3900 6650 60  0000 C CNN
	1    3900 6650
	1    0    0    -1  
$EndComp
Text Label 2250 7350 3    39   ~ 0
GND
$Comp
L VSS #PWR039
U 1 1
P 1350 7050
F 0 "#PWR039" H 1350 7050 30  0001 C CNN
F 1 "VSS" H 1350 6980 30  0000 C CNN
F 2 "" H 1350 7050 60  0000 C CNN
F 3 "" H 1350 7050 60  0000 C CNN
	1    1350 7050
	1    0    0    -1  
$EndComp
Text Label 3550 2550 3    39   ~ 0
GND
Text Label 3850 1450 0    39   ~ 0
VBUS
Wire Wire Line
	6750 5150 6750 5200
Connection ~ 6900 4750
Wire Wire Line
	2700 4800 2700 4900
Wire Wire Line
	2750 4800 2700 4800
Wire Wire Line
	2550 4600 2550 4900
Wire Wire Line
	2750 4600 2550 4600
Wire Wire Line
	2550 4400 2550 4200
Wire Wire Line
	2750 4400 2550 4400
Wire Wire Line
	4450 1750 3850 1750
Wire Wire Line
	4450 1850 4450 1750
Wire Wire Line
	8850 3250 9350 3250
Wire Wire Line
	8850 3150 9350 3150
Connection ~ 5650 2750
Wire Wire Line
	5650 2850 5650 2750
Wire Wire Line
	5850 2850 5650 2850
Wire Wire Line
	5100 2750 5850 2750
Wire Wire Line
	5100 2650 5100 2750
Wire Wire Line
	1250 650  900  650 
Wire Wire Line
	1900 2250 1800 2250
Wire Wire Line
	1900 2400 1900 2250
Wire Wire Line
	7100 5250 7000 5250
Wire Wire Line
	7100 4400 7100 5250
Wire Wire Line
	7400 5250 7300 5250
Wire Wire Line
	7600 5250 7500 5250
Wire Wire Line
	6900 4750 6900 4700
Wire Wire Line
	6750 4750 7000 4750
Wire Wire Line
	7000 4750 7000 4400
Wire Wire Line
	1200 4200 1100 4200
Wire Wire Line
	1100 3800 1100 3650
Wire Wire Line
	1200 3800 1100 3800
Wire Wire Line
	9850 3350 10000 3350
Wire Wire Line
	9850 3550 9850 3350
Wire Wire Line
	8850 3550 9850 3550
Connection ~ 1900 2850
Connection ~ 1600 3050
Wire Wire Line
	1900 3050 1900 2750
Connection ~ 1400 1150
Connection ~ 1200 1150
Connection ~ 950  2000
Wire Wire Line
	1900 2550 1400 2550
Connection ~ 900  1050
Wire Wire Line
	1900 1700 800  1700
Wire Wire Line
	1900 1800 800  1800
Wire Wire Line
	1900 1900 800  1900
Wire Wire Line
	1900 2000 800  2000
Wire Wire Line
	1250 3050 1900 3050
Connection ~ 1400 3050
Wire Wire Line
	1250 3050 1250 3100
Wire Wire Line
	1900 2650 1600 2650
Wire Wire Line
	950  2500 950  2550
Wire Wire Line
	900  1150 1600 1150
Connection ~ 1200 1900
Wire Wire Line
	1200 1900 1200 1650
Connection ~ 1400 1800
Wire Wire Line
	1400 1800 1400 1650
Connection ~ 1600 1700
Wire Wire Line
	1600 1700 1600 1650
Wire Wire Line
	1750 1150 1750 1050
Wire Wire Line
	1900 1150 1750 1150
Wire Wire Line
	7100 900  7100 1400
Wire Wire Line
	11000 3600 11000 3350
Wire Wire Line
	11000 3350 10900 3350
Wire Wire Line
	10000 3850 10000 3900
Wire Wire Line
	5450 2200 5450 2100
Wire Wire Line
	5850 2950 5350 2950
Wire Wire Line
	5850 3050 5350 3050
Wire Wire Line
	7800 5750 7800 5850
Wire Wire Line
	7300 4400 7300 4900
Wire Wire Line
	7400 4400 7400 5250
Wire Wire Line
	7200 4400 7200 4900
Wire Wire Line
	7500 4900 7500 4400
Wire Wire Line
	6600 1400 6600 900 
Wire Wire Line
	6700 1400 6700 900 
Wire Wire Line
	6800 900  6800 1400
Wire Wire Line
	8850 3450 9350 3450
Wire Wire Line
	9350 3350 8850 3350
Wire Wire Line
	5450 1700 5450 1650
Wire Wire Line
	10900 3350 10900 3250
Wire Wire Line
	6900 1400 6900 900 
Wire Wire Line
	7500 6200 7500 6350
Wire Wire Line
	7500 5650 7500 5700
Wire Wire Line
	10000 3250 10000 3450
Wire Wire Line
	10500 3250 10000 3250
Connection ~ 10000 3350
Wire Wire Line
	5450 2100 5600 2100
Wire Wire Line
	5600 2100 5600 2450
Wire Wire Line
	5600 2450 5850 2450
Wire Wire Line
	5850 2350 5700 2350
Wire Wire Line
	5700 2350 5700 1700
Wire Wire Line
	5700 1700 5450 1700
Wire Wire Line
	9350 2950 8850 2950
Wire Wire Line
	9350 2650 8850 2650
Wire Wire Line
	5850 2650 5650 2650
Wire Wire Line
	5850 2550 5650 2550
Wire Wire Line
	9350 3050 8850 3050
Wire Wire Line
	7800 5750 8000 5750
Wire Wire Line
	8000 5750 8000 4400
Wire Wire Line
	7300 1400 7300 900 
Wire Wire Line
	9250 2000 9250 1900
Wire Wire Line
	9250 1500 9250 1450
Wire Wire Line
	9250 1900 9100 1900
Wire Wire Line
	9100 1900 9100 2250
Wire Wire Line
	9100 2250 8850 2250
Wire Wire Line
	8850 2150 9000 2150
Wire Wire Line
	9000 2150 9000 1500
Wire Wire Line
	9000 1500 9250 1500
Wire Wire Line
	7700 4400 7700 4900
Wire Wire Line
	7800 4400 7800 4900
Wire Wire Line
	5850 3150 5350 3150
Wire Wire Line
	5850 3250 5350 3250
Wire Wire Line
	9350 2750 8850 2750
Wire Wire Line
	9350 2850 8850 2850
Wire Wire Line
	7400 1400 7400 900 
Wire Wire Line
	7500 900  7500 1400
Wire Wire Line
	7600 1400 7600 900 
Wire Wire Line
	7600 4400 7600 5250
Wire Wire Line
	8850 3650 8850 4600
Wire Wire Line
	8100 4400 8100 4600
Wire Wire Line
	5850 2150 5850 1450
Wire Wire Line
	5850 2250 5750 2250
Wire Wire Line
	5750 2250 5750 1450
Wire Wire Line
	8100 4600 8250 4600
Wire Wire Line
	8500 4750 8500 4850
Wire Wire Line
	8600 4750 8600 4850
Wire Wire Line
	7200 1400 7200 900 
Wire Wire Line
	7000 1400 7000 900 
Wire Wire Line
	1750 1050 900  1050
Wire Wire Line
	900  650  900  700 
Wire Wire Line
	900  1000 900  1150
Connection ~ 1250 1050
Wire Wire Line
	900  3900 900  4350
Wire Wire Line
	1200 3900 900  3900
Connection ~ 4650 6300
Wire Wire Line
	5850 6400 5850 6300
Connection ~ 5850 5900
Connection ~ 4650 5900
Wire Wire Line
	5850 5900 5850 5800
Wire Wire Line
	3900 6650 3900 6600
Wire Wire Line
	1350 6300 1200 6300
Wire Wire Line
	700  6400 700  6300
Wire Wire Line
	4800 6300 4800 6150
Wire Wire Line
	5850 5900 5650 5900
Wire Wire Line
	3100 6600 3400 6600
Wire Wire Line
	3100 7000 3100 7050
Wire Wire Line
	1350 7000 1350 7050
Wire Wire Line
	1000 5900 1350 5900
Wire Wire Line
	3100 5900 3350 5900
Wire Wire Line
	3350 5900 3350 5950
Wire Wire Line
	1000 5950 1000 5900
Wire Wire Line
	5000 7550 5000 7100
Wire Wire Line
	4500 7100 4050 7100
Wire Wire Line
	4050 7100 4050 7150
Wire Wire Line
	4300 5900 4800 5900
Wire Wire Line
	4300 6300 4800 6300
Wire Wire Line
	4300 6350 4300 6300
Connection ~ 4400 6300
Connection ~ 4400 5900
Wire Wire Line
	5650 6950 5400 6950
Wire Wire Line
	5400 6950 5400 7000
Wire Wire Line
	5400 7200 5650 7200
Wire Wire Line
	7800 5350 7800 5300
Wire Wire Line
	7800 5300 7900 5300
Wire Wire Line
	7900 5300 7900 4400
Text GLabel 4300 5900 0    60   Input ~ 0
+5V
Text GLabel 5400 7100 2    60   Input ~ 0
+5V
Wire Wire Line
	5000 7100 5400 7100
Text GLabel 2700 4900 3    60   Input ~ 0
+5V
Text GLabel 1100 4200 0    60   Input ~ 0
+5V
$EndSCHEMATC
